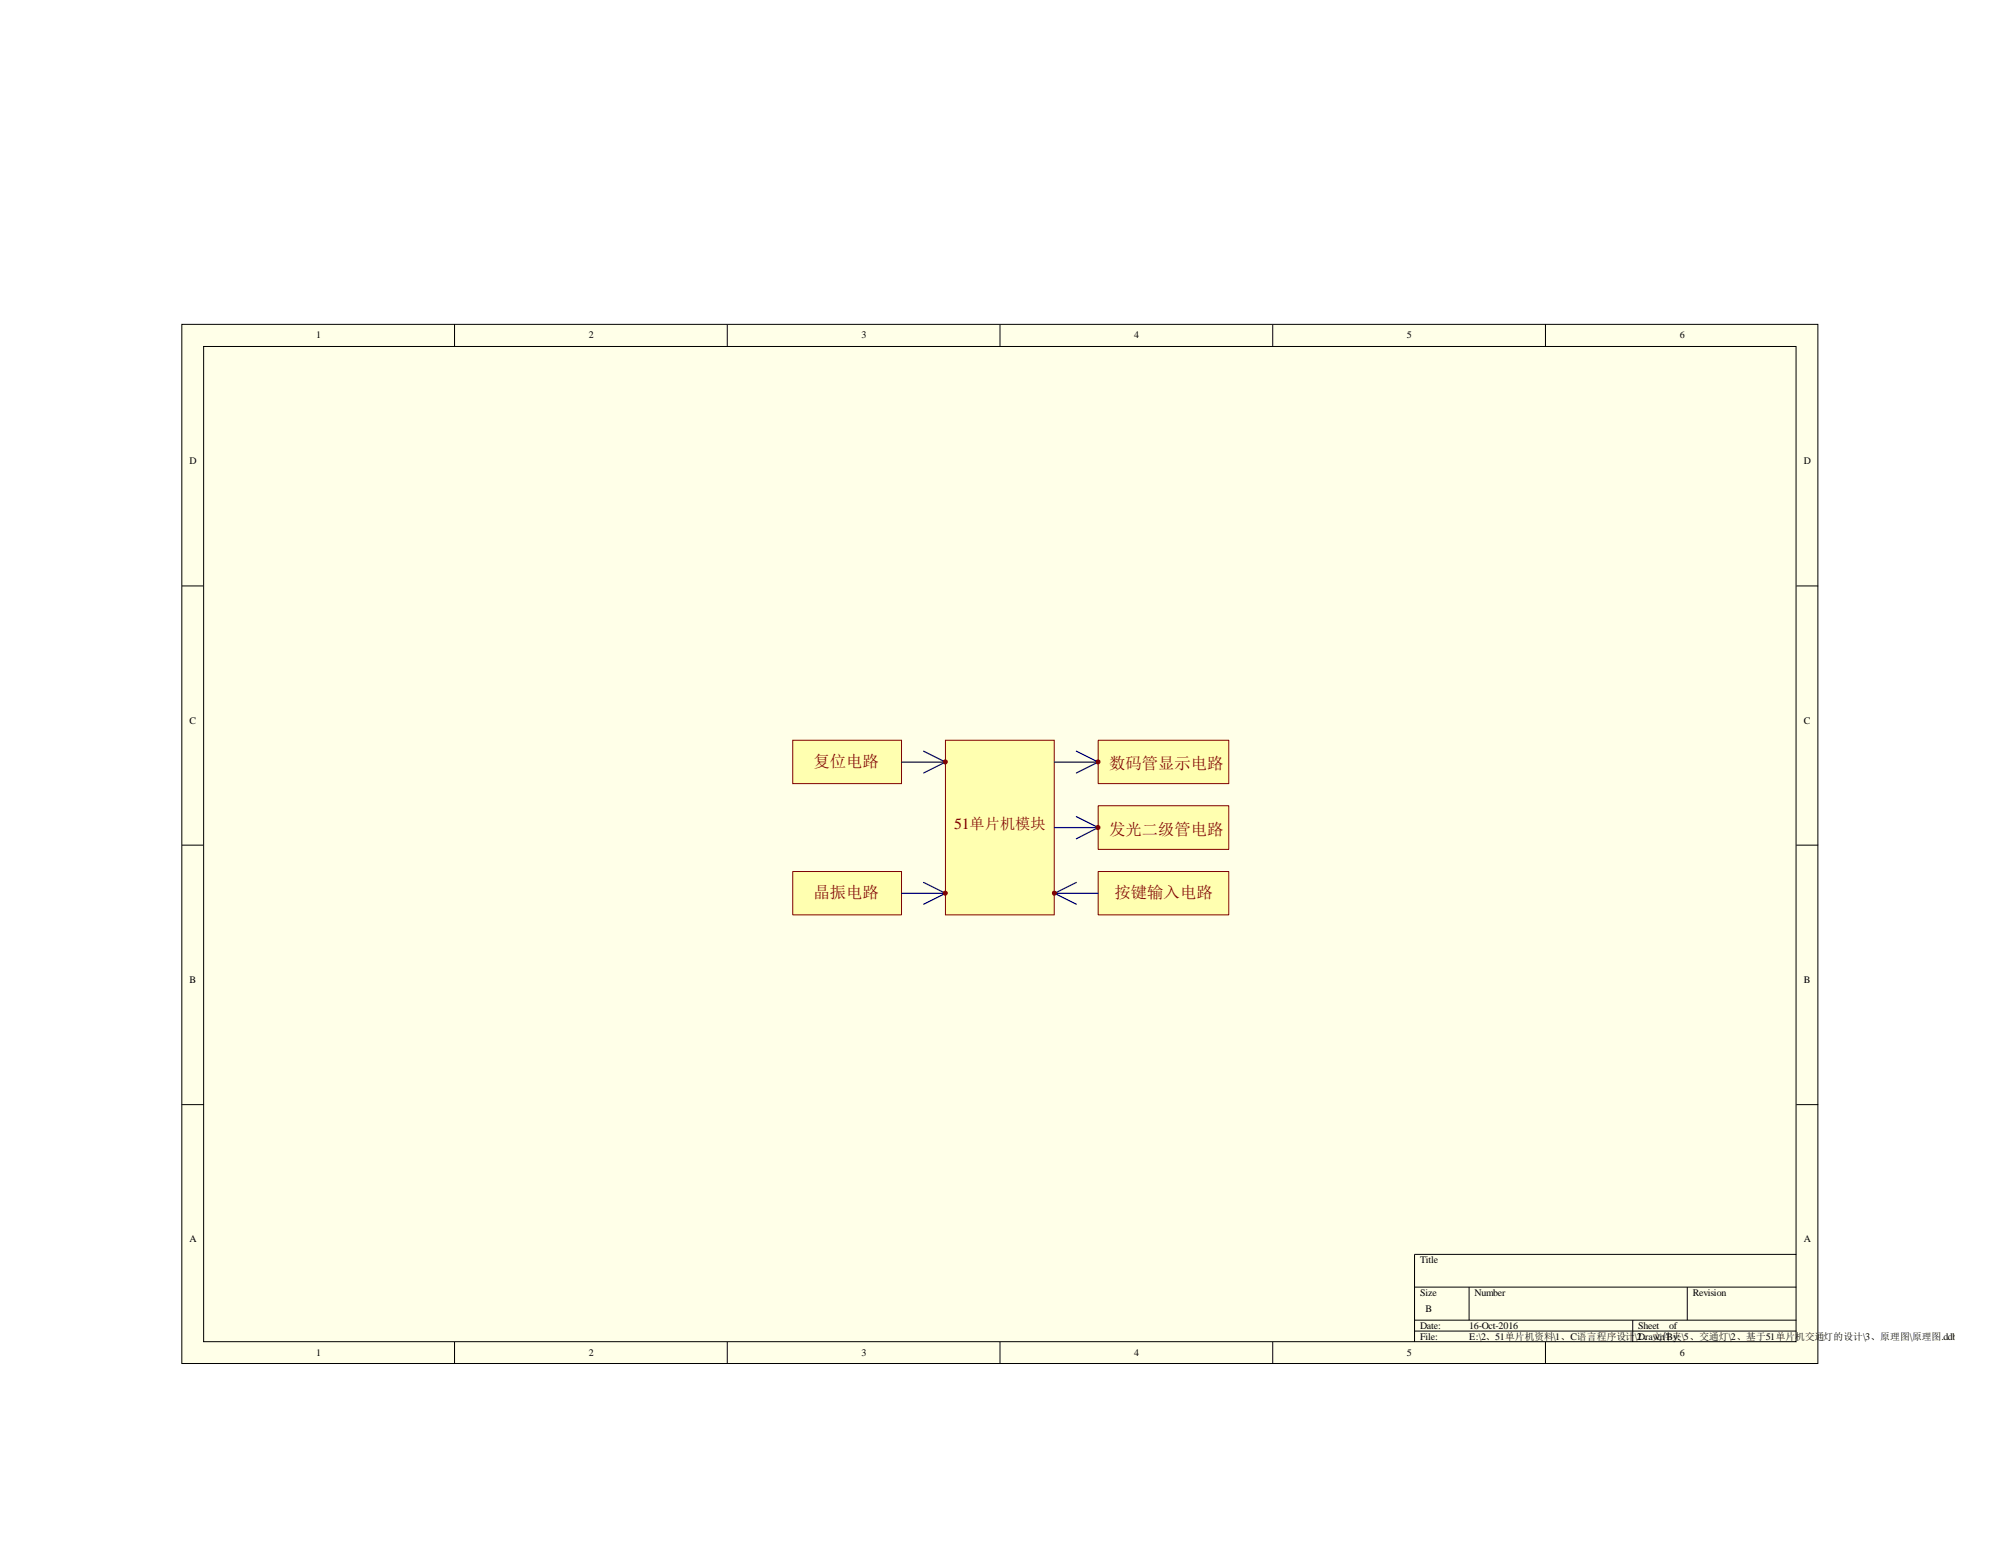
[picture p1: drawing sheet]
<svg xmlns="http://www.w3.org/2000/svg" width="279mm" height="216mm" viewBox="0 0 279 216" stroke-linecap="round" stroke-linejoin="round" font-family="sans-serif">
<path d="M25.4 45.3h228.6v145.1h-228.6z" fill="#ffffe8"/>
<g fill="none" stroke="#000" stroke-width=".14">
<path d="M25.4 45.3h228.6v145.1h-228.6zM28.4 48.4h222.5v139h-222.5zM63.5 45.3v3.1M101.6 45.3v3.1M139.7 45.3v3.1M177.8 45.3v3.1M215.9 45.3v3.1M25.4 81.8h3M251 81.8h3M25.4 118h3M251 118h3M25.4 154.3h3"/>
<path d="M251 154.3h3M197.6 179.7h53.4M205.2 179.7v4.7M235.7 179.7v4.7M251 175.2h-53.4v12.2M63.5 187.4v3.1M101.6 187.4v3.1M139.7 187.4v3.1M177.8 187.4v3.1M197.6 184.4h53.4M197.6 185.9h53.4M215.9 187.4v3.1"/>
<path d="M228.1 184.4v3"/>
</g>
<path d="M132.1 103.4h15.2v24.4h-15.2z" fill="#ffffb0"/>
<path d="M132.1 103.4h15.2v24.4h-15.2z" fill="none" stroke="#800000" stroke-width=".14"/>
<path d="M110.8 103.4h15.1v6h-15.1z" fill="#ffffb0"/>
<path d="M110.7 103.4h15.2v6h-15.2z" fill="none" stroke="#800000" stroke-width=".14"/>
<path d="M129 104.9l3.1 1.5h-6.1M132.1 106.4l-3.1 1.5" fill="none" stroke="#000080" stroke-width=".17"/>
<path d="M110.8 121.8h15.1v6h-15.1z" fill="#ffffb0"/>
<path d="M110.7 121.7h15.2v6.1h-15.2z" fill="none" stroke="#800000" stroke-width=".14"/>
<path d="M129 123.2l3.1 1.6h-6.1M132.1 124.8l-3.1 1.5" fill="none" stroke="#000080" stroke-width=".17"/>
<path d="M153.5 103.4h18.2v6h-18.2z" fill="#ffffb0"/>
<path d="M153.4 103.4h18.3v6h-18.3z" fill="none" stroke="#800000" stroke-width=".14"/>
<path d="M150.4 104.9l3 1.5h-6.1M153.4 106.4l-3 1.5" fill="none" stroke="#000080" stroke-width=".17"/>
<path d="M153.5 112.6h18.2v6h-18.2z" fill="#ffffb0"/>
<path d="M153.4 112.5h18.3v6.1h-18.3z" fill="none" stroke="#800000" stroke-width=".14"/>
<path d="M150.4 114l3 1.6h-6.1M153.4 115.6l-3 1.5" fill="none" stroke="#000080" stroke-width=".17"/>
<path d="M153.5 121.8h18.2v6h-18.2z" fill="#ffffb0"/>
<path d="M153.4 121.7h18.3v6.1h-18.3z" fill="none" stroke="#800000" stroke-width=".14"/>
<path d="M147.3 124.8l3.1 1.5M150.4 123.2l-3.1 1.6h6.1" fill="none" stroke="#000080" stroke-width=".17"/>
<g fill="#800000" stroke="#800000" stroke-width=".14">
<circle cx="132" cy="106.4" r=".29"/>
<circle cx="132" cy="124.7" r=".29"/>
<circle cx="153.4" cy="106.4" r=".29"/>
<circle cx="153.4" cy="115.6" r=".29"/>
<circle cx="147.3" cy="124.7" r=".29"/>
</g>
<g font-size="2.3" fill="#800000">
<text x="113.6" y="107.1">复位电路</text>
<text x="154.9" y="107.4">数码管显示电路</text>
<text x="154.9" y="116.6">发光二级管电路</text>
<text x="113.6" y="125.5">晶振电路</text>
<text x="155.7" y="125.5">按键输入电路</text>
</g>
<text font-size="2.2" fill="#800000" x="133.3" y="115.8">51单片机模块</text>
<g font-size="1.4">
<text x="44.2" y="47.2">1</text>
<text x="82.3" y="47.2">2</text>
<text x="120.4" y="47.2">3</text>
<text x="158.5" y="47.2">4</text>
<text x="196.6" y="47.2">5</text>
<text x="234.7" y="47.2">6</text>
<text x="26.5" y="64.8">D</text>
<text x="252" y="64.8">D</text>
<text x="26.5" y="101">C</text>
<text x="252" y="101">C</text>
<text x="26.5" y="137.2">B</text>
<text x="252" y="137.2">B</text>
<text x="26.5" y="173.4">A</text>
<text x="252" y="173.4">A</text>
<text x="198.4" y="176.4">Title</text>
<text x="198.4" y="180.9">Size</text>
<text x="198.4" y="185.5">Date:</text>
<text x="199.1" y="183.2">B</text>
<text x="205.2" y="185.5">16-Oct-2016</text>
<text x="206" y="180.9">Number</text>
<text x="228.9" y="185.5">Sheet</text>
<text x="233.2" y="185.5">of</text>
<text x="236.5" y="180.9">Revision</text>
<text x="44.2" y="189.4">1</text>
<text x="82.3" y="189.4">2</text>
<text x="120.4" y="189.4">3</text>
<text x="158.5" y="189.4">4</text>
<text x="196.6" y="189.4">5</text>
<text x="198.4" y="187.1">File:</text>
<text x="205.2" y="187.1">E:\2、51单片机资料\1、C语言程序设计</text>
<text x="228.4" y="187.1">\2D、文件夹\5、交通灯\2、基于51单片机交通灯的设计\3、原理图\原理图.ddb</text>
<text x="229.8" y="187.1">rawn By:</text>
<text x="234.7" y="189.4">6</text>
</g>
</svg>
